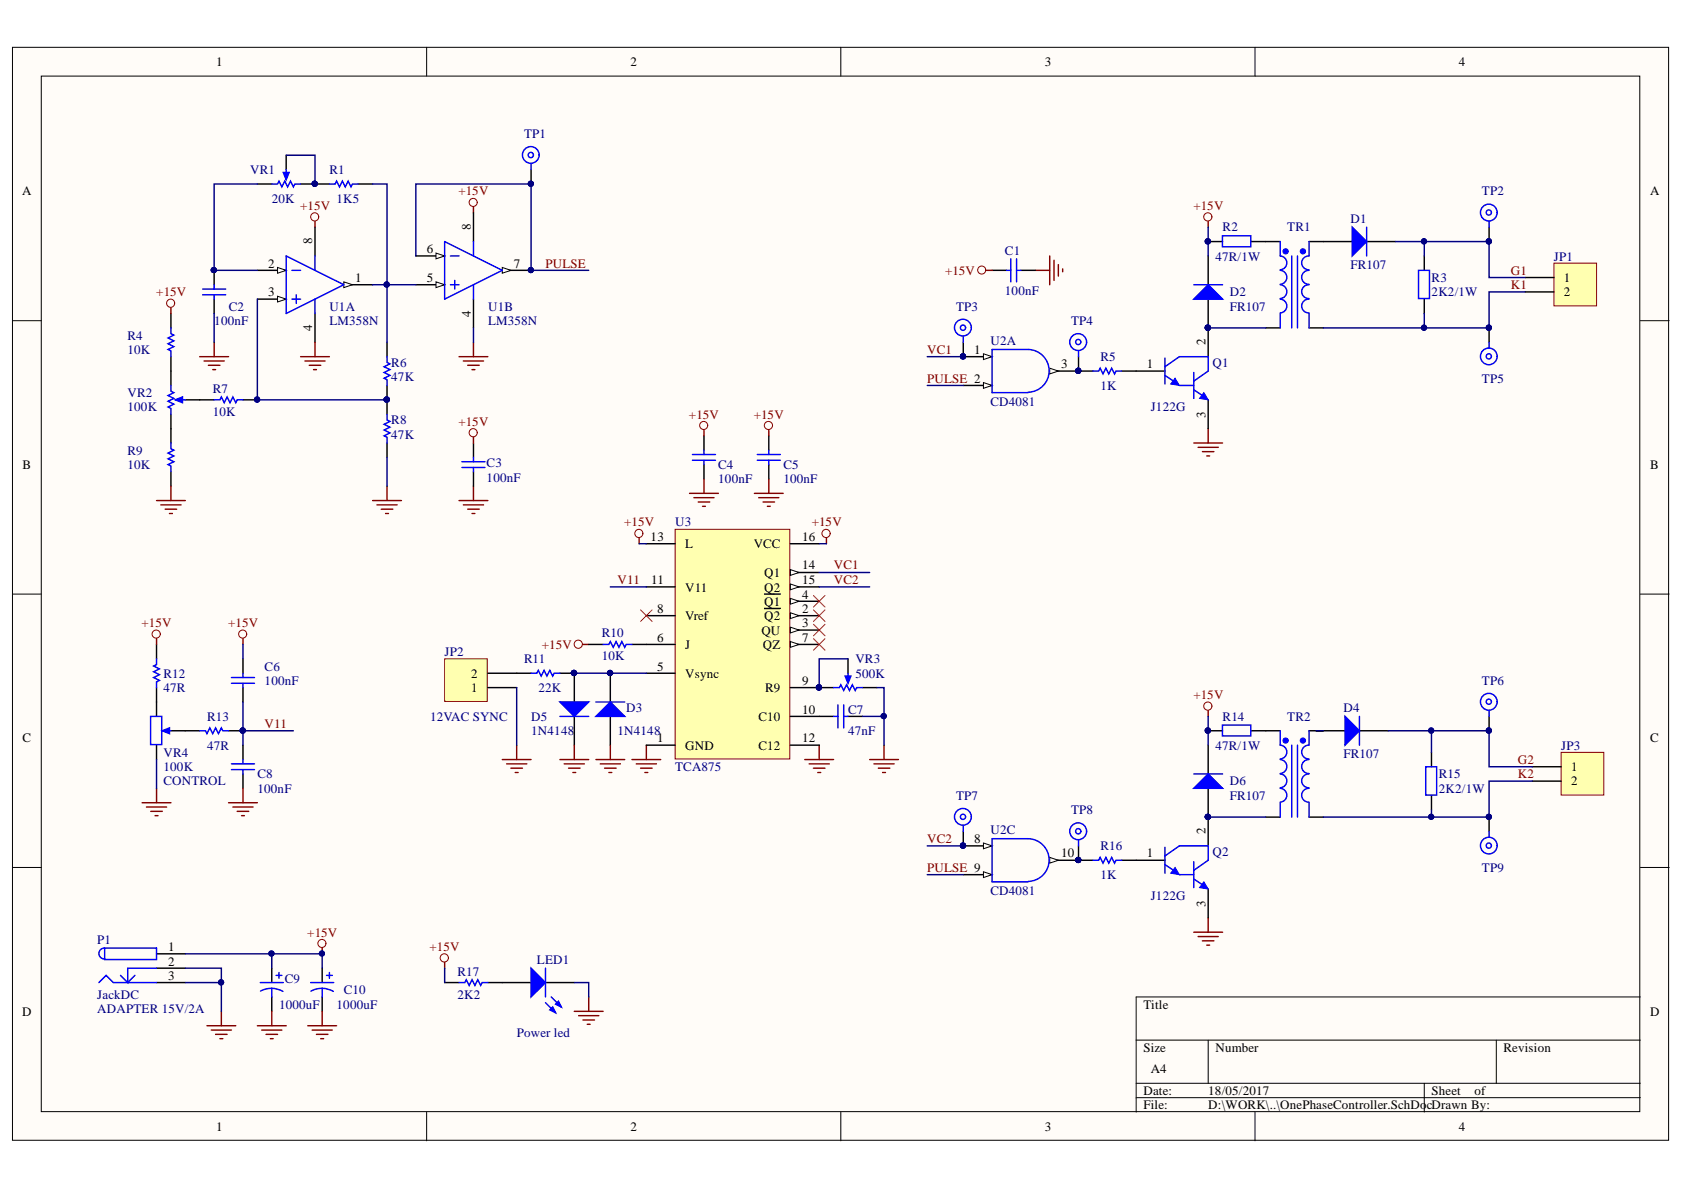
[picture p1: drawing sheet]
# Altium project OnePhaseController.PrjPcb
1 sheet, 58 parts. Net scope: global (net labels, ports and power ports of the same name join across sheets).
Board file: OnePhaseController.PcbDoc

## Sheet OnePhaseController.SchDoc
size A4; PageSetup: Record=PageOptions¦CenterHorizontal=True¦CenterVertical=True¦PrintScale=0.71¦XCorrection=1.00¦YCorrection=1.00¦PrintKind=0¦BorderSize=5000000¦LeftOffset=0¦BottomOffset=0¦Orientation=2¦PaperLength=1000¦PaperWidth=1000¦Scale=100¦PaperSource=7¦PrintQuality=-4¦MediaType=1¦DitherType=10¦PaperKind=A4¦PrintScaleMode=1

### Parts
C1  value 100nF  [C-0805]  (hidden comment: 104)
C2  value 100nF  [C-0805]  (hidden comment: 104)
C3  value 100nF  [C-0805]  (hidden comment: 104)
C4  value 100nF  [C-0805]  (hidden comment: 104)
C5  value 100nF  [C-0805]  (hidden comment: 104)
C6  value 100nF  [C-0805]  (hidden comment: 104)
C7  value 47nF  [C-200]  (hidden comment: 473)
C8  value 100nF  [C-0805]  (hidden comment: 104)
C9  value 1000uF  [C-13x25mm]  (hidden comment: 1000uF/25V)
C10  value 1000uF  [C-13x25mm]  (hidden comment: 1000uF/25V)
D1  FR107  [D-DO214-AC(SMA)]
D2  FR107  [D-DO214-AC(SMA)]
D3  1N4148  [D-SOD-80]
D4  FR107  [D-DO214-AC(SMA)]
D5  1N4148  [D-SOD-80]
D6  FR107  [D-DO214-AC(SMA)]
JP1  KF301  [TER-KF301-2]  (value not drawn)
JP2  value 12VAC SYNC  [TER-KF301-2]  (hidden comment: KF301)
JP3  KF301  [TER-KF301-2]  (value not drawn)
LED1  value Power led  [LED-D5-2A]  (hidden comment: RED)
P1  JackDC  value ADAPTER 15V/2A  [TER-JACKDC-5.5x2.1mm]
Q1  J122G  [TO-252-3]
Q2  J122G  [TO-252-3]
R1  1K5  [R-0805]
R2  47R/1W  [R-1W-P200mil]
R3  2K2/1W  [R-1W-P200mil]
R4  10K  [R-0805]
R5  1K  [R-0805]
R6  47K  [R-0805]
R7  10K  [R-0805]
R8  47K  [R-0805]
R9  10K  [R-0805]
R10  10K  [R-0805]
R11  22K  [R-0805]
R12  47R  [R-0805]
R13  47R  [R-0805]
R14  47R/1W  [R-1W-P200mil]
R15  2K2/1W  [R-1W-P200mil]
R16  1K  [R-0805]
R17  2K2  [R-0805]
TP1  Testpoint  [TP1A]  (value not drawn)
TP2  Testpoint  [TP1A]  (value not drawn)
TP3  Testpoint  [TP1A]  (value not drawn)
TP4  Testpoint  [TP1A]  (value not drawn)
TP5  Testpoint  [TP1A]  (value not drawn)
TP6  Testpoint  [TP1A]  (value not drawn)
TP7  Testpoint  [TP1A]  (value not drawn)
TP8  Testpoint  [TP1A]  (value not drawn)
TP9  Testpoint  [TP1A]  (value not drawn)
TR1  BIENAPCACHLY  [TRANS-DRIVER-THYR]  (value not drawn)
TR2  BIENAPCACHLY  [TRANS-DRIVER-THYR]  (value not drawn)
U1  LM358N  [SOP-8]  (parts A,B of 2)
U2  value CD4081  [SOP-14]  (hidden comment: HCF4081BM1)  (parts A,C of 4)
U3  TCA875  [SK-DIP16-300]
VR1  20K  [VR-3296W]
VR2  100K  [VR-3296W]
VR3  500K  [VR-3296W]
VR4  Note: CONTROL  [TER-KF301-3]  (hidden comment: 100K)

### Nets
+15V: C1.2 C3.2 C4.2 C5.2 C6.2 C9.1 C10.1 D2.2(K) D6.2(K) P1.1(VCC) R2.1 R4.2 R10.2 R12.2 R14.1 R17.1 U1.8(V+) U2.14(VCC) U3.13(L) U3.16(VCC)
GND: C1.1 C2.2 C3.1 C4.1 C5.1 C7.2 C8.1 C9.2 C10.2 D3.1(A) D5.2(K) JP2.1 LED1.2(K) P1.2(TAB) P1.3(VSS) Q1.3(E) Q2.3(E) R8.2 R9.1 U1.4(GND) U2.7(GND) U3.1(GND) U3.12(C12) VR3.1(TOP) VR4.3(TOP)
G1: D1.2(K) JP1.1 R3.1 TP2.1
G2: D4.2(K) JP3.1 R15.1 TP6.1
K1: JP1.2 R3.2 TP5.1 TR1.3(Sec-)
K2: JP3.2 R15.2 TP9.1 TR2.3(Sec-)
PULSE: TP1.1 U1.6(IN-) U1.7(OUT) U2.2(B) U2.9(F)
V11: C6.1 C8.2 R13.1 U3.11(V11)
VC1: TP3.1 U2.1(A) U3.14(Q1)
VC2: TP7.1 U2.8(E) U3.15(Q2)
NetC2_1: C2.1 U1.2(IN-) VR1.3(TAP)
NetC7_1: C7.1 U3.10(C10)
NetD1_1: D1.1(A) TR1.4(Sec+)
NetD2_1: D2.1(A) Q1.2(C) TR1.2(Pri-)
NetD3_2: D3.2(K) D5.1(A) R11.1 U3.5(Vsync)
NetD4_1: D4.1(A) TR2.4(Sec+)
NetD6_1: D6.1(A) Q2.2(C) TR2.2(Pri-)
NetJP2_2: JP2.2 R11.2
NetLED1_1: LED1.1(A) R17.2
NetQ1_1: Q1.1(B) R5.1
NetQ2_1: Q2.1(B) R16.1
NetR1_1: R1.1 R6.1 U1.1(OUT) U1.5(IN+)
NetR1_2: R1.2 VR1.1(TOP) VR1.2(BOT)
NetR2_2: R2.2 TR1.1(Pri+)
NetR4_1: R4.1 VR2.3(TAP)
NetR5_2: R5.2 TP4.1 U2.3(J)
NetR6_2: R6.2 R7.1 R8.1 U1.3(IN+)
NetR7_2: R7.2 VR2.2(BOT)
NetR9_2: R9.2 VR2.1(TOP)
NetR10_1: R10.1 U3.6(J)
NetR12_1: R12.1 VR4.1(BOT)
NetR13_2: R13.2 VR4.2(TAP)
NetR14_2: R14.2 TR2.1(Pri+)
NetR16_2: R16.2 TP8.1 U2.10(L)
NetU3_9: U3.9(R9) VR3.2(BOT) VR3.3(TAP)

Not connected (* = marked no-connect by the designer): U3 2(~{Q2})* 3(QU)* 4(~{Q1})* 7(QZ)* 8(Vref)*
